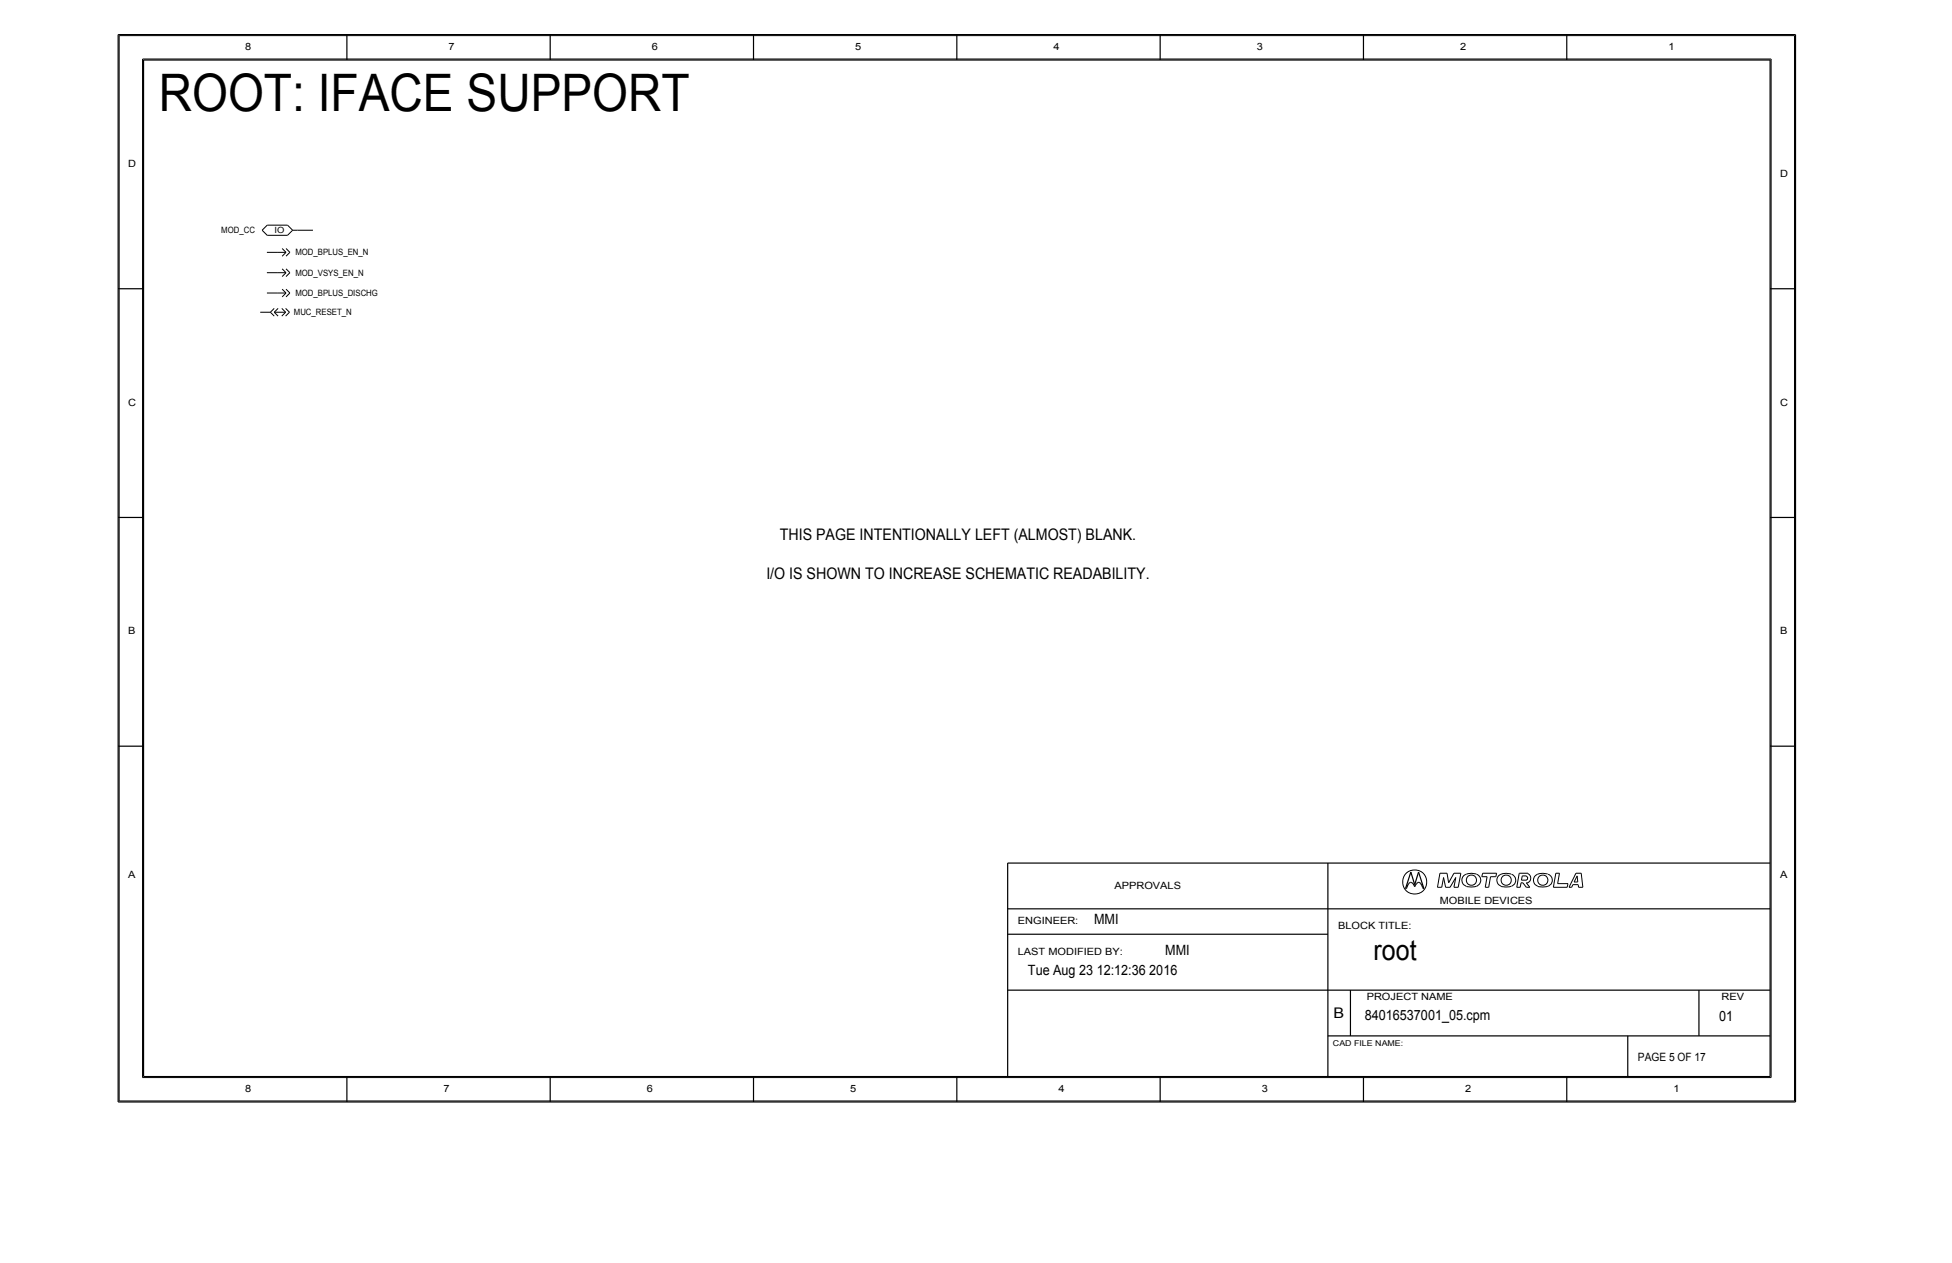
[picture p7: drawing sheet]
<svg xmlns="http://www.w3.org/2000/svg" width="432mm" height="279mm" viewBox="0 0 432 279" stroke-linecap="round" stroke-linejoin="round" font-family="sans-serif">
<g fill="none" stroke="#000" stroke-width=".22">
<path d="M26.4 7.9h370.6zM26.4 7.9v235.7zM31.5 13.1v225.3zM31.5 13.1h360.3zM391.8 13.1v225.3zM397 7.9v235.7zM58 50.9l1.1 1.2zM59 55.8h2.3zM59.1 49.8l-1.1 1.1zM59.1 52.1h4.5zM59.1 49.8h4.5zM61.3 55.8h2z"/>
<path d="M62.4 56.7l.9-.9zM62.4 55l.9 .8zM62.4 59.5l.9 .8zM63.3 56.7l.8-.9zM63.3 55l.8 .8zM63.3 59.5l.8 .8zM63.6 49.8l1.1 1.1zM64.7 50.9h1.2zM64.7 50.9l-1.1 1.2zM65.9 50.9h3.3zM57.6 69.1h2.2zM59 64.8h2.3z"/>
<path d="M59 60.3h2.3zM59.8 69.1l.9-.9zM59.8 69.1l.9 .8zM60.7 69.1l.8-.9zM60.7 69.1h2.5zM60.7 69.1l.8 .8zM61.3 64.8h2zM61.3 60.3h2zM62.3 69.9l.9-.8zM62.3 68.2l.9 .9zM62.4 65.7l.9-.9zM62.4 61.2l.9-.9z"/>
<path d="M62.4 64l.9 .8zM63.2 69.9l.8-.8zM63.2 68.2l.8 .9zM63.3 65.7l.8-.9zM63.3 61.2l.8-.9zM63.3 64l.8 .8zM318 196.3h.9zM318.5 193.2h1.6zM318.5 193.2l-.5 3.1zM319.3 194.1l-.4 2.2zM319.3 194.1l.5 2.2zM319.8 196.3h1z"/>
<path d="M320.1 193.2l.4 2.1zM321.6 193.2h1.6zM321.6 193.2l-1.1 2.1zM321.6 196.3h1zM322 194.1l-.4 2.2zM322 194.1l-1.2 2.2zM323.2 193.2l-.6 3.1zM324.3 193.4a1.42 1.42 0 0 0-.9 1.3 1.42 1.42 0 0 0 .9 1.4M326.6 193.4l-1-.2-1.3 .2M326.6 193.4a1.44 1.44 0 0 1 .9 1.7 1.44 1.44 0 0 1-1.5 1.1l-1.6-.1M327.8 193.9h1.2zM328 193.2h3.1z"/>
<path d="M328 193.2l-.2 .7zM328.5 196.3h.8zM329 193.9l-.4 2.4zM329.7 193.9l-.4 2.4zM329.7 193.9h1.2zM331.1 193.2l-.2 .7zM334.3 193.4a2.65 2.65 0 0 0-3 .7 1.44 1.44 0 0 0 .8 2M334.3 196.1l-1.2 .1-1-.1M334.4 193.4a1.4 1.4 0 0 1 .9 1.3 1.4 1.4 0 0 1-.9 1.4M335.5 196.3h.8zM336.1 193.2h1.9zM336.1 193.2l-.6 3.1z"/>
<path d="M336.5 195.3l-.2 1zM336.5 195.3h.4zM336.6 194.7h1zM336.7 193.8h.9zM336.7 193.8l-.1 .9zM336.9 195.3l.7 1zM337.6 193.9a.44 .44 0 0 1 .3 .4 .44 .44 0 0 1-.3 .4M337.6 195.3l.8 1zM337.6 195.3h.4zM337.6 196.3h.8zM337.9 193.3a1.1 1.1 0 0 1 .7 1 1.1 1.1 0 0 1-.7 1M342.4 193.4a2.65 2.65 0 0 0-3 .7 1.44 1.44 0 0 0 .8 2"/>
<path d="M342.4 196.1l-1.2 .1-1-.1M342.4 193.4a1.4 1.4 0 0 1 1 1.3 1.4 1.4 0 0 1-1 1.4M343.6 196.3h3.1zM344.2 193.2h.8zM344.2 193.2l-.6 3.1zM344.6 195.5h2.3zM345 193.2l-.4 2.3zM346.9 195.5l-.2 .8zM347.1 196.3h.6zM347.9 195.7h1.2zM347.9 195.7l-.2 .6zM348.2 195.1h.8z"/>
<path d="M348.6 193.2l-1.5 3.1zM348.6 193.2h1.2zM348.9 193.8l-.7 1.3zM348.9 193.8l.1 1.3zM349.1 195.7l.1 .6zM349.2 196.3h.9zM349.8 193.2l.3 3.1zM31.5 238.4h360.3zM26.4 243.6h370.6z"/>
<circle cx="312.9" cy="195.1" r="2.68"/>
<circle cx="325.5" cy="194.7" r="1.13"/>
<circle cx="333.2" cy="194.7" r="1.13"/>
<circle cx="341.3" cy="194.7" r="1.13"/>
</g>
<g fill="none" stroke="#000" stroke-width=".27">
<path d="M26.1 7.7h371.1zM26.1 7.7v236.1zM31.8 13.3v224.9zM31.8 13.3h359.8zM76.7 7.7v5.6zM121.7 7.7v5.6zM166.7 7.7v5.6zM211.7 7.7v5.6zM256.6 7.7v5.6zM301.6 7.7v5.6zM346.6 7.7v5.6zM391.6 13.3v224.9z"/>
<path d="M397.2 7.7v236.1zM26.1 63.9h5.7zM391.6 63.9h5.6zM26.1 114.5h5.7zM391.6 114.5h5.6zM26.1 165.1h5.7zM391.6 165.1h5.6zM222.9 190.9v47.3zM222.9 190.9h168.7zM293.7 190.9v47.3zM310.9 196.6h.2zM311.2 196.3l-.1 .3z"/>
<path d="M311.4 195.8l-.2 .5zM311.6 195.5l-.2 .3zM311.8 195.3l-.2 .2zM311.8 195.3l.2-.1zM312 195.2h.2zM312.1 192.9l.8 2.8zM312.1 192.9l-1.2 3.7zM312.2 195.2l.2 .1zM312.4 195.3l.2 .2zM312.6 195.5l.2 .3zM312.8 195.8l.1 .3zM313.1 195.8l-.2 .3z"/>
<path d="M313.3 195.5l-.2 .3zM313.5 195.3l.2-.1zM313.5 195.3l-.2 .2zM313.7 195.2h.2zM313.8 192.9l-.9 2.8zM313.8 192.9l1.2 3.7zM313.9 195.2l.2 .1zM314.1 195.3l.2 .2zM314.3 195.5l.2 .3zM314.5 195.8l.2 .5zM314.7 196.3l.1 .3zM314.8 196.6h.2z"/>
<path d="M222.9 201.1h168.7zM222.9 219h168.7zM222.9 206.7h70.8zM298.7 219v10.2zM375.8 219v10.2zM31.8 238.2h359.8zM76.7 238.2v5.6zM121.7 238.2v5.6zM166.7 238.2v5.6zM211.7 238.2v5.6zM256.6 238.2v5.6zM293.7 229.2h97.9z"/>
<path d="M301.6 238.2v5.6zM346.6 238.2v5.6zM360.1 229.2v9zM26.1 243.8h371.1z"/>
</g>
<text font-size="11.4" x="35.1" y="24.5">ROOT: IFACE SUPPORT</text>
<text font-size="6.2" x="303.9" y="212.3">root</text>
<g font-size="3.5">
<text x="172.5" y="119.5">THIS PAGE INTENTIONALLY LEFT (ALMOST) BLANK.</text>
<text x="169.5" y="128">I/O IS SHOWN TO INCREASE SCHEMATIC READABILITY.</text>
</g>
<text font-size="3.2" x="295" y="225.2">B</text>
<g font-size="3.1">
<text x="242" y="204.4">MMI</text>
<text x="227.4" y="215.7">Tue Aug 23 12:12:36 2016</text>
<text x="257.8" y="211.2">MMI</text>
<text x="301.9" y="225.7">84016537001_05.cpm</text>
<text x="380.3" y="225.8">01</text>
</g>
<text font-size="2.5" x="362.3" y="234.8">PAGE 5 OF 17</text>
<g font-size="2.2">
<text x="54.2" y="11">8</text>
<text x="99.2" y="11">7</text>
<text x="144.2" y="11">6</text>
<text x="189.2" y="11">5</text>
<text x="233" y="11">4</text>
<text x="278" y="11">3</text>
<text x="323" y="11">2</text>
<text x="369.1" y="11">1</text>
<text x="28.4" y="36.9">D</text>
<text x="393.8" y="39.1">D</text>
<text x="28.4" y="89.7">C</text>
<text x="393.8" y="89.7">C</text>
<text x="28.4" y="140.3">B</text>
<text x="393.8" y="140.3">B</text>
<text x="28.4" y="194.3">A</text>
<text x="246.5" y="196.6">APPROVALS</text>
<text x="393.8" y="194.3">A</text>
<text x="318.5" y="199.9">MOBILE DEVICES</text>
<text x="225.2" y="204.4">ENGINEER:</text>
<text x="296" y="205.5">BLOCK TITLE:</text>
<text x="225.2" y="211.2">LAST MODIFIED BY:</text>
<text x="302.3" y="221.2">PROJECT NAME</text>
<text x="380.8" y="221.3">REV</text>
<text x="54.2" y="241.5">8</text>
<text x="98.1" y="241.5">7</text>
<text x="143.1" y="241.5">6</text>
<text x="188" y="241.5">5</text>
<text x="234.1" y="241.5">4</text>
<text x="279.1" y="241.5">3</text>
<text x="324.1" y="241.5">2</text>
<text x="370.2" y="241.5">1</text>
</g>
<g font-size="1.9">
<text x="49" y="51.6">MOD_CC</text>
<text x="60.7" y="51.6">IO</text>
<text x="65.3" y="56.5">MOD_BPLUS_EN_N</text>
<text x="65.3" y="61">MOD_VSYS_EN_N</text>
<text x="65.3" y="65.5">MOD_BPLUS_DISCHG</text>
<text x="65" y="69.7">MUC_RESET_N</text>
</g>
<text font-size="1.8" x="294.9" y="231.4">CAD FILE NAME:</text>
</svg>
